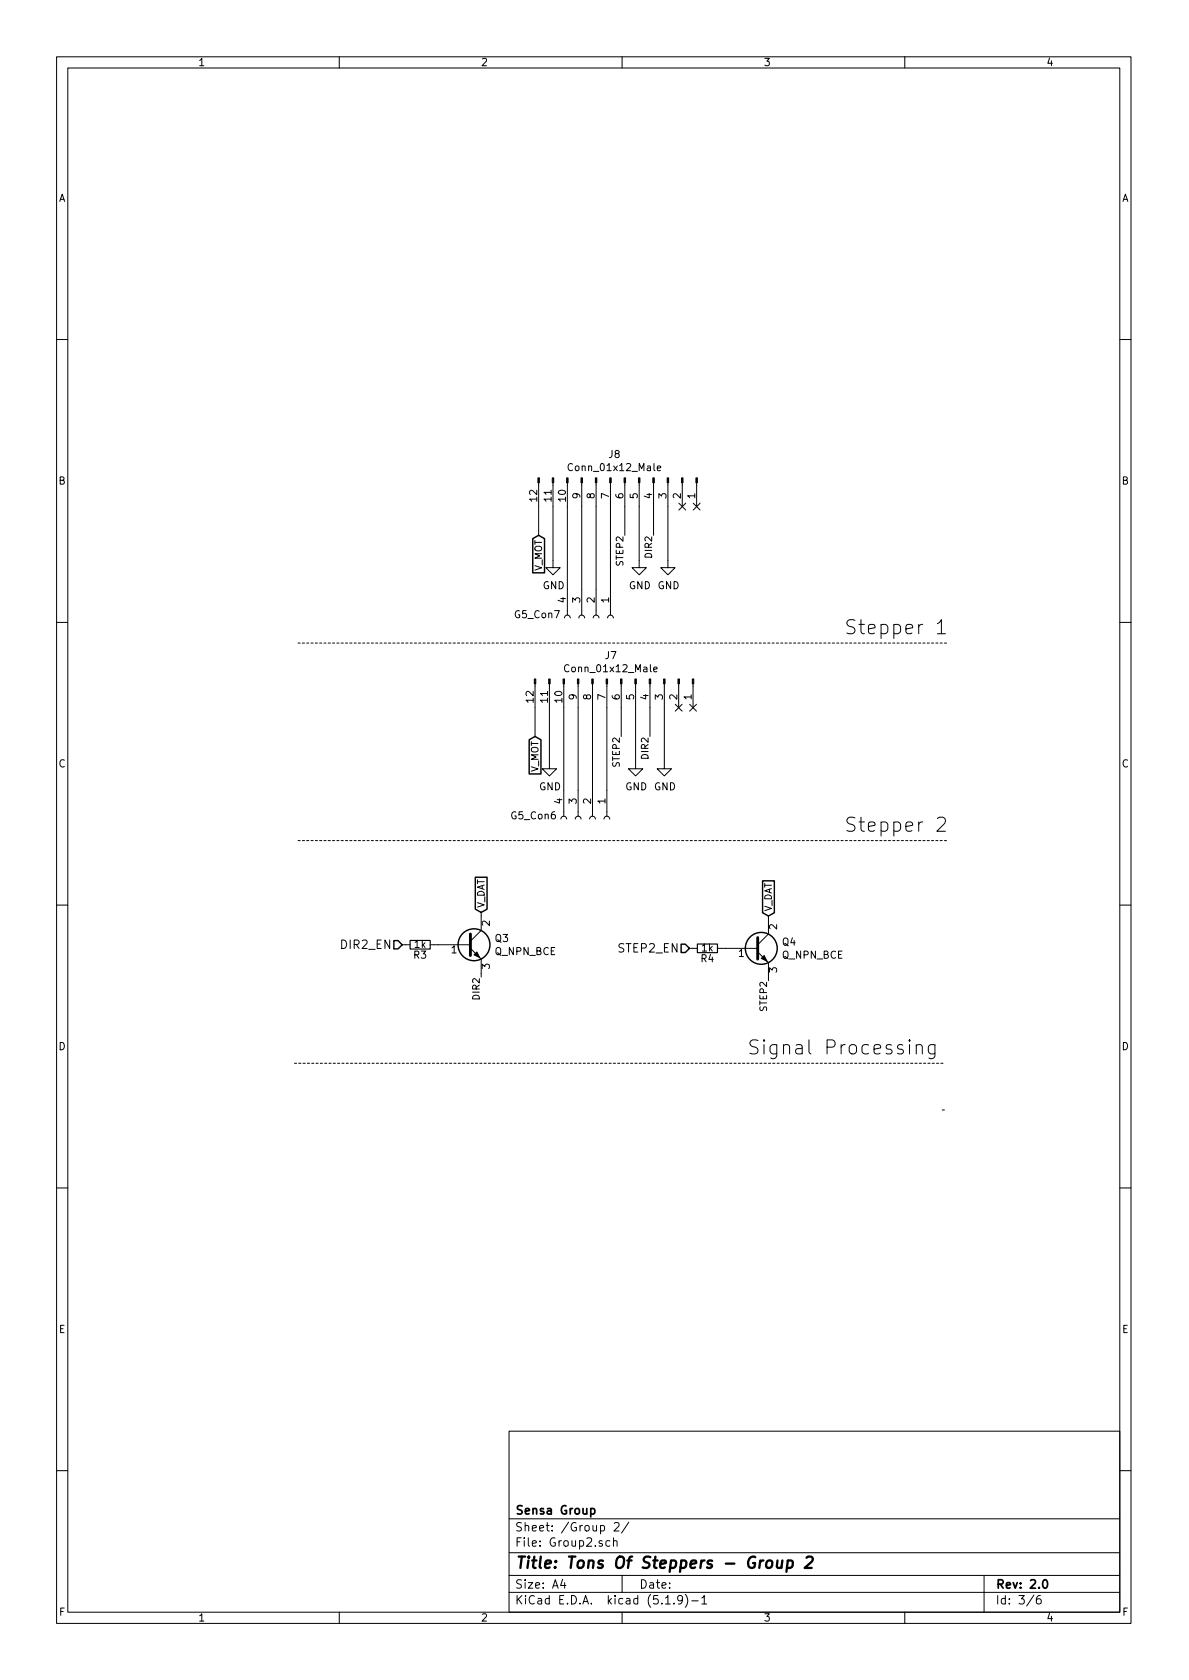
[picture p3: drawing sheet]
<svg xmlns="http://www.w3.org/2000/svg" width="210mm" height="297mm" viewBox="0 0 210 297" stroke-linecap="round" stroke-linejoin="round" font-family="sans-serif">
<g fill="none" stroke="#000" stroke-width=".18">
<path d="M10 10h190v277h-190zM12 12h186v273.1h-186zM60 10v2M110 10v2M160 10v2M10 60h2M198 60h2M95.2 85.4v9.3M97.8 85.4v15h1.3l-1.3 1.2-1.3-1.2h1.3M100.3 85.4v23.3M102.9 85.4v23.3M105.4 85.4v23.3"/>
<path d="M107.9 85.4v23.3M110.5 85.4v9.3M113 85.4v15h1.3l-1.3 1.2-1.2-1.2h1.2M115.6 85.4v9.3M116.2 82.8l.6-.1v-.3h-.4l-.2 .2 .1 .6h.5M118.1 85.4v15h1.3l-1.3 1.2-1.3-1.2h1.3M120 89l1.3 1.2M120.6 85.4v4.2M121.3 89l-1.3 1.2M122.6 89l1.2 1.2M123.2 85.4v4.2M123.8 89l-1.2 1.2"/>
<path d="M10 110h2M99.8 109.3l.1-.4 .3-.2 .5 .2 .1 .4M102.4 109.3l.1-.4 .3-.2 .4 .2 .2 .4M104.9 109.3l.1-.4 .3-.2 .4 .2 .2 .4M107.4 109.3l.2-.4 .2-.2 .5 .2 .2 .4M115.6 118.3l.6-.1v-.2l-.4-.1-.2 .2 .1 .6h.5M165.8 110.3l.4-.4 .3-.3v2.5M165.8 112.1h1.4M198 110h2M94.6 120.9v9.3M97.2 120.9v15h1.2l-1.2 1.3-1.3-1.3h1.3M99.7 120.9v23.4"/>
<path d="M102.2 120.9v23.4M104.8 120.9v23.4M107.3 120.9v23.4M109.9 120.9v9.3M112.4 120.9v15h1.3l-1.3 1.3-1.3-1.3h1.3M114.9 120.9v9.3M117.5 120.9v15h1.2l-1.2 1.3-1.3-1.3h1.3M119.4 124.5l1.2 1.2M120 120.9v4.2M120.6 124.5l-1.2 1.2M121.9 124.5l1.3 1.2M122.6 120.9v4.2"/>
<path d="M123.2 124.5l-1.3 1.2M99.2 144.8l.1-.3 .3-.2 .4 .1 .2 .4M101.7 144.8l.2-.3 .2-.2 .5 .1 .1 .4M104.3 144.8l.1-.3 .3-.2 .4 .1 .2 .4M106.8 144.8l.1-.3 .3-.2 .4 .1 .2 .4M165.8 144.7l.3-.2h.6a.67 .67 0 0 1 .4 1.1l-1.4 1.4h1.5M10 160h2M71.1 167h1.4M76.1 167h7.1M83.2 167.7l1.9 1.9v3.2M85.1 161.3v3.2l-1.9 1.9M121.9 167.7h1.4"/>
<path d="M126.9 167.7h7.1M134 168.3l1.9 1.9v3.2M135.9 162v3.1l-1.9 1.9M198 160h2M160.8 183.9l-.1 .1 .1 .1 .2-.1-.2-.1v.2M162 184.9a.62 .62 0 0 1 1.1 .2v1.2M162 184.7v1.6M165.3 184.7v2a.67 .67 0 0 1-1 .4M165.3 184.8a.82 .82 0 0 0-1 .1l-.1 .3 .1 .9 .3 .2 .7-.1M10 210h2M198 210h2M90 253h108v32.1h-108z"/>
<path d="M10 260h2M90 278.5h108M90 274.5h108M90 268.5h108M99.5 279.2l-.4 1.1h1M99.8 279.8v1M107.8 272.5l-.4-.1-.3 .3 .1 .6 .2 .1 .4-.1M108.5 272.5l.2-.1 .4 .1v.9M108.5 271.9v1.5M108.6 269.4l.2-.2h.4l.2 .2 .1 .2-.1 .2-.8 .9h.9M110 278.5v3M111.2 269.1l-1.3 2"/>
<path d="M174 278.5v6.6M198 260h2M60 285.1v1.9M90 281.5h108M110 285.1v1.9M117.7 283.6h.8M119.2 283.5v.1M120.7 282.7l-.1 .2a.48 .48 0 0 1-.6 .1l-.2-.3 .2-.5a.48 .48 0 0 1 .6 .1 1.27 1.27 0 0 1-.2 1.2l-.4 .1M121.2 281.9a1.71 1.71 0 0 1 0 2.3M122.3 283h1.2M124.1 282.5l.4-.4v1.5M124.1 283.6h.9"/>
<path d="M160 285.1v1.9M182.8 282l-1.2 2M184 282.1a.62 .62 0 0 0-.7 .6v.8l.3 .1 .4-.1 .1-.5-.1-.3h-.4l-.3 .3"/>
</g>
<path d="M104.5 266.8l.4-.1 .3 .3-.1 .6-.2 .1-.4-.1M184.5 279.5l.2-.2a.81 .81 0 0 1 .6 .6 .81 .81 0 0 1-.3 .8l-.1 .1a.79 .79 0 0 1-.4-1.3z" fill="none" stroke="#000" stroke-width=".3"/>
<path d="M135.7 276.1a.51 .51 0 0 1 .5-.2 .51 .51 0 0 1 .4 .4l-.1 .5a.56 .56 0 0 1-.5 .4 .56 .56 0 0 1-.5-.4zM137.5 275.9l-.1 1.2a.56 .56 0 0 0 .8-.1M138.4 275.9l-.2 1.3M139.3 276a.68 .68 0 0 1 .9 .1v.7a.66 .66 0 0 1-1 .3M139.3 275.9l-.2 2M142.6 275.4l.3-.2h.5l.3 .2v.4l-.1 .3-1.3 1.1h1.2" fill="none" stroke="#000" stroke-width=".41"/>
<g fill="#000" stroke="#000" stroke-width=".18">
<path d="M95.1 84.5h.3v.9h-.3zM97.7 84.5h.2v.9h-.2zM100.2 84.5h.3v.9h-.3zM102.7 84.5h.3v.9h-.3zM105.3 84.5h.2v.9h-.2zM107.8 84.5h.3v.9h-.3zM110.4 84.5h.2v.9h-.2zM112.9 84.5h.3v.9h-.3zM115.4 84.5h.3v.9h-.3zM118 84.5h.2v.9h-.2zM120.5 84.5h.3v.9h-.3zM123.1 84.5h.2v.9h-.2z"/>
<path d="M94.5 120.1h.2v.8h-.2zM97 120.1h.3v.8h-.3zM99.6 120.1h.2v.8h-.2zM102.1 120.1h.3v.8h-.3zM104.6 120.1h.3v.8h-.3zM107.2 120.1h.2v.8h-.2zM109.7 120.1h.3v.8h-.3zM112.3 120.1h.2v.8h-.2zM114.8 120.1h.3v.8h-.3zM117.3 120.1h.3v.8h-.3zM119.9 120.1h.2v.8h-.2zM122.4 120.1h.3v.8h-.3z"/>
<path d="M84.3 168.3l.5 1-1-.5zM134.6 169.5l.5-.6 .5 1.1z"/>
</g>
<g fill="none" stroke="#000" stroke-width=".25">
<path d="M94.2 95.2l1-.5 1.1 .5v6.1h-2.1zM93.6 130.8l1-.6 1.1 .6v6h-2.1zM84 155.1h2.1v5.6l-1 .6-1.1-.6zM134.8 155.7h2.1v5.7l-1 .6-1.1-.6zM69.6 166.3h.8l.7 .7-.7 .8h-.8zM120.4 166.9h.8l.7 .8-.7 .7h-.8z"/>
<circle cx="83.8" cy="167" r="2.82"/>
<circle cx="134.6" cy="167.7" r="2.82"/>
</g>
<path d="M83.2 165.1v3.8M134 165.8v3.8" fill="none" stroke="#000" stroke-width=".51"/>
<path d="M72.5 166.3h3.6v1.5h-3.6zM123.3 166.9h3.6v1.5h-3.6z" fill="none" stroke="#000" stroke-width=".2"/>
<path d="M52.7 113.7h114.9M52.7 148.6h114.9M52.1 188h114.9M167 196.3h-.6" fill="none" stroke="#000" stroke-width=".18" stroke-dasharray=".4 .4"/>
<g font-size="3.5">
<text x="149.2" y="112.2">Stepper 1</text>
<text x="149.2" y="147.1">Stepper 2</text>
<text x="132.1" y="186.5">Signal Processing</text>
</g>
<text font-size="2.8" x="91" y="277.3">Title: Tons Of Steppers - Group 2</text>
<g font-size="2.1">
<text x="60.6" y="167.8">DIR2_EN</text>
<text x="109.5" y="168.4">STEP2_EN</text>
<text x="91" y="267.8">Sensa Group</text>
<text x="91" y="273.5">File: Group2.sch</text>
<text x="91" y="270.8">Sheet: /Group 2/</text>
<text x="91" y="280.9">Size: A4</text>
<text x="113" y="280.9">Date:</text>
<text x="176" y="280.9">Rev: 2.0</text>
<text x="91" y="283.7">KiCad E.D.A. kicad (5.1.9)-1</text>
<text x="176" y="283.7">Id: 3/6</text>
</g>
<g font-size="1.8">
<text x="35" y="11.7">1</text>
<text x="85" y="11.7">2</text>
<text x="135" y="11.7">3</text>
<text x="185" y="11.7">4</text>
<text x="10.4" y="35.7">A</text>
<text x="198.4" y="35.7">A</text>
<text x="101" y="83.3">Conn_01x12_Male</text>
<text x="107.7" y="81">J8</text>
<text x="10.4" y="85.7">B</text>
<text x="95" y="88.6" transform="rotate(-90 95 88.6)">12</text>
<text x="97.5" y="88.6" transform="rotate(-90 97.5 88.6)">11</text>
<text x="100.1" y="88.6" transform="rotate(-90 100.1 88.6)">10</text>
<text x="102.6" y="88.1" transform="rotate(-90 102.6 88.1)">9</text>
<text x="105.2" y="88.1" transform="rotate(-90 105.2 88.1)">8</text>
<text x="107.7" y="88.1" transform="rotate(-90 107.7 88.1)">7</text>
<text x="110.2" y="88.1" transform="rotate(-90 110.2 88.1)">6</text>
<text x="112.8" y="88.1" transform="rotate(-90 112.8 88.1)">5</text>
<text x="115.3" y="88.1" transform="rotate(-90 115.3 88.1)">4</text>
<text x="117.9" y="88.1" transform="rotate(-90 117.9 88.1)">3</text>
<text x="120.4" y="88.1" transform="rotate(-90 120.4 88.1)">2</text>
<text x="122.9" y="88.1" transform="rotate(-90 122.9 88.1)">1</text>
<text x="198.4" y="85.7">B</text>
<text x="96" y="104.2">GND</text>
<text x="100.1" y="106.6" transform="rotate(-90 100.1 106.6)">4</text>
<text x="102.6" y="106.6" transform="rotate(-90 102.6 106.6)">3</text>
<text x="105.2" y="106.6" transform="rotate(-90 105.2 106.6)">2</text>
<text x="107.7" y="106.6" transform="rotate(-90 107.7 106.6)">1</text>
<text x="111.2" y="104.2">GND GND</text>
<text x="91.1" y="109.3">G5_Con7</text>
<text x="100.4" y="118.9">Conn_01x12_Male</text>
<text x="107.1" y="116.5">J7</text>
<text x="94.4" y="124.2" transform="rotate(-90 94.4 124.2)">12</text>
<text x="96.9" y="124.2" transform="rotate(-90 96.9 124.2)">11</text>
<text x="99.4" y="124.2" transform="rotate(-90 99.4 124.2)">10</text>
<text x="102" y="123.7" transform="rotate(-90 102 123.7)">9</text>
<text x="104.5" y="123.7" transform="rotate(-90 104.5 123.7)">8</text>
<text x="107.1" y="123.7" transform="rotate(-90 107.1 123.7)">7</text>
<text x="109.6" y="123.7" transform="rotate(-90 109.6 123.7)">6</text>
<text x="112.1" y="123.7" transform="rotate(-90 112.1 123.7)">5</text>
<text x="114.7" y="123.7" transform="rotate(-90 114.7 123.7)">4</text>
<text x="117.2" y="123.7" transform="rotate(-90 117.2 123.7)">3</text>
<text x="119.8" y="123.7" transform="rotate(-90 119.8 123.7)">2</text>
<text x="122.3" y="123.7" transform="rotate(-90 122.3 123.7)">1</text>
<text x="10.4" y="135.7">C</text>
<text x="198.4" y="135.7">C</text>
<text x="95.3" y="139.7">GND</text>
<text x="99.4" y="142.1" transform="rotate(-90 99.4 142.1)">4</text>
<text x="102" y="142.1" transform="rotate(-90 102 142.1)">3</text>
<text x="104.5" y="142.1" transform="rotate(-90 104.5 142.1)">2</text>
<text x="107.1" y="142.1" transform="rotate(-90 107.1 142.1)">1</text>
<text x="110.6" y="139.7">GND GND</text>
<text x="90.5" y="144.9">G5_Con6</text>
<text x="73.3" y="167.6">1k</text>
<text x="86.6" y="163.7" transform="rotate(-90 86.6 163.7)">2</text>
<text x="87.6" y="166.6">Q3</text>
<text x="137.4" y="164.3" transform="rotate(-90 137.4 164.3)">2</text>
<text x="138.4" y="167.2">Q4</text>
<text x="73.2" y="169.5">R3</text>
<text x="79.8" y="168.6">1</text>
<text x="86.6" y="171.3" transform="rotate(-90 86.6 171.3)">3</text>
<text x="87.5" y="168.9">Q_NPN_BCE</text>
<text x="124" y="170.1">R4</text>
<text x="124.1" y="168.2">1k</text>
<text x="130.6" y="169.2">1</text>
<text x="137.4" y="172" transform="rotate(-90 137.4 172)">3</text>
<text x="138.3" y="169.5">Q_NPN_BCE</text>
<text x="10.4" y="185.7">D</text>
<text x="198.4" y="185.7">D</text>
<text x="10.4" y="235.7">E</text>
<text x="198.4" y="235.7">E</text>
<text x="10.5" y="285.7">F</text>
<text x="35" y="286.7">1</text>
<text x="85" y="286.7">2</text>
<text x="135" y="286.7">3</text>
<text x="185" y="286.7">4</text>
<text x="198.5" y="285.7">F</text>
</g>
<g font-size="1.7">
<text x="95.8" y="101.1" transform="rotate(-90 95.8 101.1)">V_MOT</text>
<text x="110.2" y="99.9" transform="rotate(-90 110.2 99.9)">STEP2</text>
<text x="115.3" y="98.4" transform="rotate(-90 115.3 98.4)">DIR2</text>
<text x="95.2" y="136.7" transform="rotate(-90 95.2 136.7)">V_MOT</text>
<text x="109.6" y="135.5" transform="rotate(-90 109.6 135.5)">STEP2</text>
<text x="114.7" y="134" transform="rotate(-90 114.7 134)">DIR2</text>
<text x="85.7" y="160.6" transform="rotate(-90 85.7 160.6)">V_DAT</text>
<text x="136.5" y="161.2" transform="rotate(-90 136.5 161.2)">V_DAT</text>
<text x="84.8" y="176.5" transform="rotate(-90 84.8 176.5)">DIR2</text>
<text x="135.6" y="178.6" transform="rotate(-90 135.6 178.6)">STEP2</text>
</g>
</svg>
